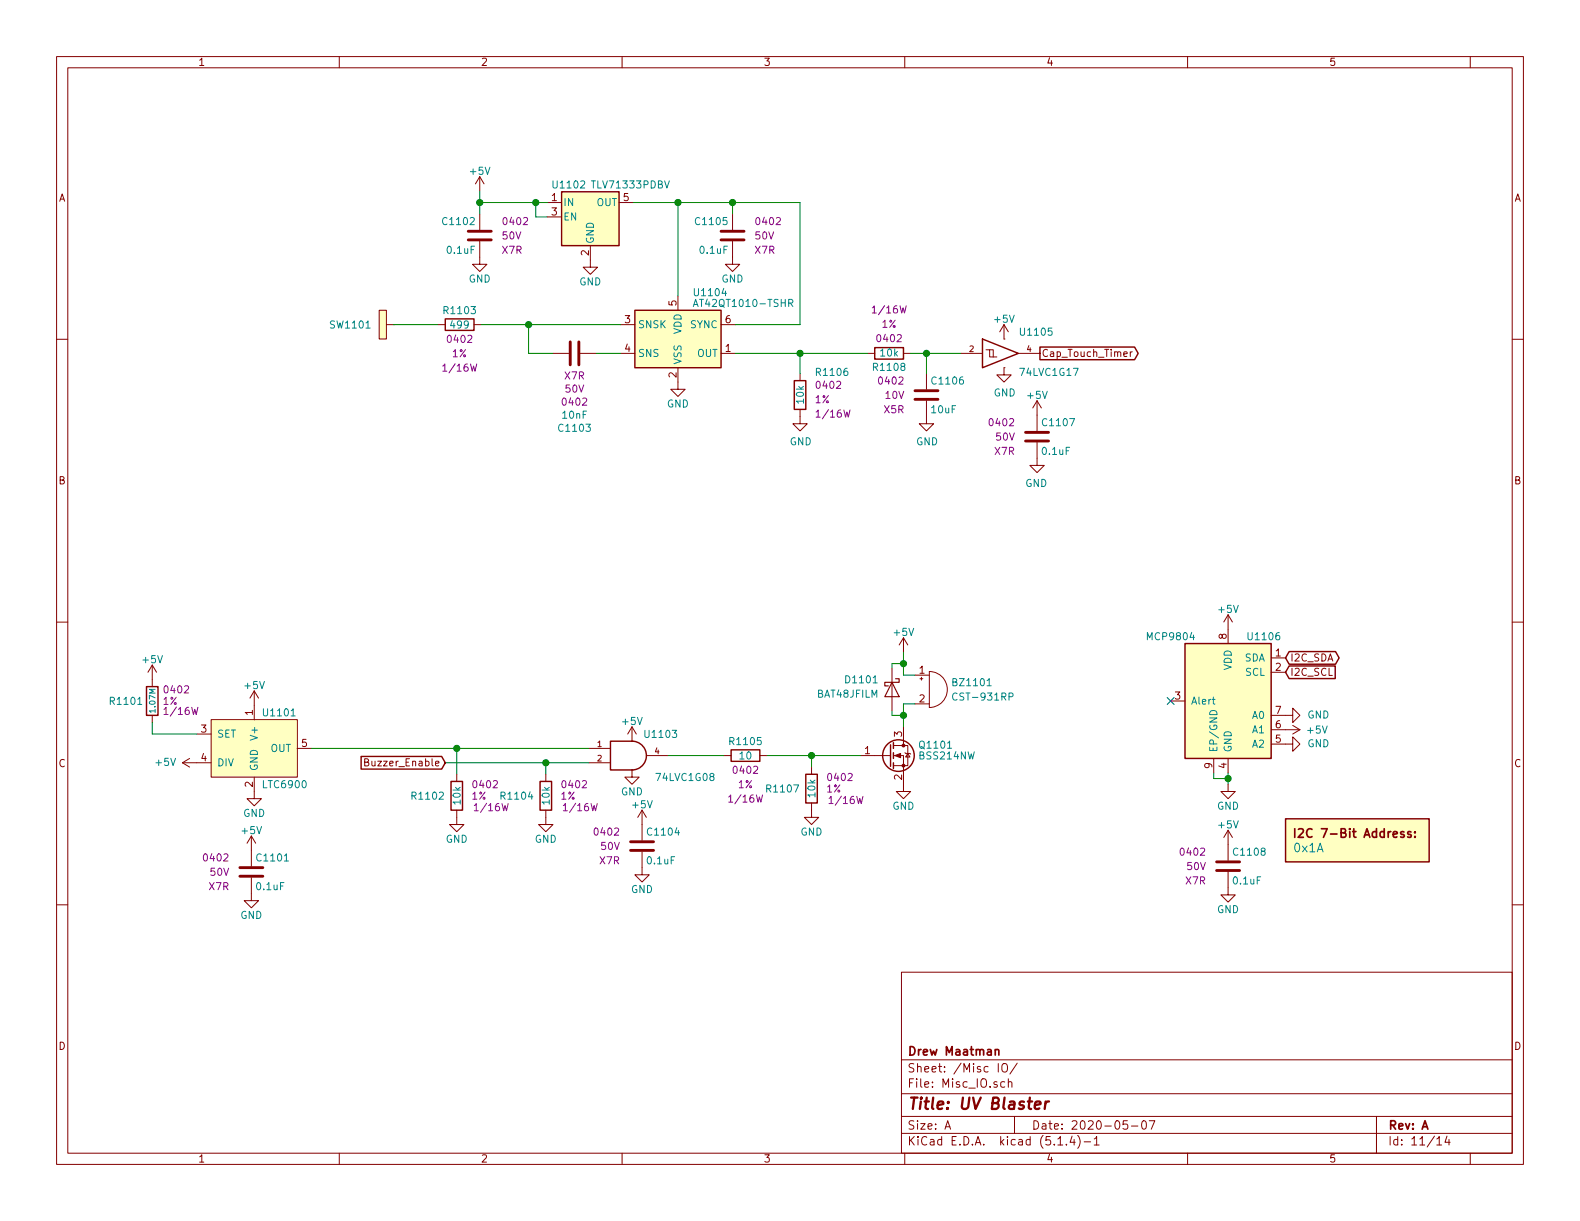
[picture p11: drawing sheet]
EESchema Schematic File Version 4
LIBS:UV_Blaster-cache
EELAYER 30 0
EELAYER END
$Descr A 11000 8500
encoding utf-8
Sheet 11 14
Title "UV Blaster"
Date "2020-05-07"
Rev "A"
Comp "Drew Maatman"
Comment1 ""
Comment2 ""
Comment3 ""
Comment4 ""
$EndDescr
$Comp
L Sensor_Touch:AT42QT1010-TSHR U?
U 1 1
P 4720 2360
AR Path="/5E28CFDF/5DF3B23F" Ref="U?"  Part="1" 
AR Path="/5E36CE18/5DF3B23F" Ref="U?"  Part="1" 
AR Path="/5E3C80C8/5DF3B23F" Ref="U?"  Part="1" 
AR Path="/5E3C97B4/5DF3B23F" Ref="U?"  Part="1" 
AR Path="/5E9E1E13/5DF3B23F" Ref="U1104"  Part="1" 
F 0 "U1104" H 4620 2685 50  0000 R CNN
F 1 "AT42QT1010-TSHR" H 4620 2610 50  0000 R CNN
F 2 "TO_SOT_Packages_SMD:SOT-23-6" H 4770 2110 50  0001 L CNN
F 3 "http://ww1.microchip.com/downloads/en/DeviceDoc/Atmel-9541-AT42-QTouch-BSW-AT42QT1010_Datasheet.pdf" H 4990 2910 50  0001 C CNN
F 4 "AT42QT1010-TSHRCT-ND" H 4720 2360 50  0001 C CNN "Digi-Key PN"
	1    4720 2360
	-1   0    0    -1  
$EndComp
$Comp
L power:GND #PWR?
U 1 1
P 4720 2660
AR Path="/5E28CFDF/5DF3B249" Ref="#PWR?"  Part="1" 
AR Path="/5E36CE18/5DF3B249" Ref="#PWR?"  Part="1" 
AR Path="/5E3C80C8/5DF3B249" Ref="#PWR?"  Part="1" 
AR Path="/5E3C97B4/5DF3B249" Ref="#PWR?"  Part="1" 
AR Path="/5E9E1E13/5DF3B249" Ref="#PWR01116"  Part="1" 
F 0 "#PWR01116" H 4720 2410 50  0001 C CNN
F 1 "GND" H 4720 2510 50  0000 C CNN
F 2 "" H 4720 2660 50  0001 C CNN
F 3 "" H 4720 2660 50  0001 C CNN
	1    4720 2660
	-1   0    0    -1  
$EndComp
$Comp
L Custom_Library:C_Custom C?
U 1 1
P 4000 2460
AR Path="/5C1D5CD8/5E53F844" Ref="C?"  Part="1" 
AR Path="/5C1D5CCA/5E53F844" Ref="C?"  Part="1" 
AR Path="/5C1E3A0B/5E53F844" Ref="C?"  Part="1" 
AR Path="/5C26E09A/5E53F844" Ref="C?"  Part="1" 
AR Path="/5D739492/5E53F844" Ref="C?"  Part="1" 
AR Path="/5E28CFDF/5E53F844" Ref="C?"  Part="1" 
AR Path="/5E36CE18/5E53F844" Ref="C?"  Part="1" 
AR Path="/5E3C80C8/5E53F844" Ref="C?"  Part="1" 
AR Path="/5E3C97B4/5E53F844" Ref="C?"  Part="1" 
AR Path="/5E9E1E13/5E53F844" Ref="C1103"  Part="1" 
F 0 "C1103" V 3476 2460 50  0000 C CNN
F 1 "10nF" V 3567 2460 50  0000 C CNN
F 2 "Capacitors_SMD:C_0402" H 4038 2310 50  0001 C CNN
F 3 "" H 4025 2560 50  0001 C CNN
F 4 "490-13295-1-ND" H -790 240 50  0001 C CNN "Digi-Key PN"
F 5 "0402" V 3658 2460 50  0000 C CNN "display_footprint"
F 6 "50V" V 3749 2460 50  0000 C CNN "Voltage"
F 7 "X7R" V 3840 2460 50  0000 C CNN "Dielectric"
	1    4000 2460
	0    1    -1   0   
$EndComp
Wire Wire Line
	4150 2460 4320 2460
$Comp
L Custom_Library:R_Custom R?
U 1 1
P 3200 2260
AR Path="/5C3165D8/5DF3B266" Ref="R?"  Part="1" 
AR Path="/5C26E09A/5DF3B266" Ref="R?"  Part="1" 
AR Path="/5D739492/5DF3B266" Ref="R?"  Part="1" 
AR Path="/5E28CFDF/5DF3B266" Ref="R?"  Part="1" 
AR Path="/5E36CE18/5DF3B266" Ref="R?"  Part="1" 
AR Path="/5E3C80C8/5DF3B266" Ref="R?"  Part="1" 
AR Path="/5E3C97B4/5DF3B266" Ref="R?"  Part="1" 
AR Path="/5E9E1E13/5DF3B266" Ref="R1103"  Part="1" 
F 0 "R1103" V 3100 2260 50  0000 C CNN
F 1 "499" V 3200 2260 50  0000 C CNN
F 2 "Resistors_SMD:R_0402" H 3200 2260 50  0001 C CNN
F 3 "" H 3200 2260 50  0001 C CNN
F 4 "P499LCT-ND" H 3500 2660 60  0001 C CNN "Digi-Key PN"
F 5 "0402" V 3300 2260 50  0000 C CNN "display_footprint"
F 6 "1%" V 3400 2260 50  0000 C CNN "Tolerance"
F 7 "1/16W" V 3500 2260 50  0000 C CNN "Wattage"
	1    3200 2260
	0    -1   1    0   
$EndComp
Wire Wire Line
	3350 2260 3680 2260
Wire Wire Line
	3850 2460 3680 2460
Wire Wire Line
	3680 2460 3680 2260
Connection ~ 3680 2260
Wire Wire Line
	3680 2260 4320 2260
$Comp
L Custom_Library:Cap_Touch SW?
U 1 1
P 2740 2260
AR Path="/5E28CFDF/5E53F848" Ref="SW?"  Part="1" 
AR Path="/5E36CE18/5E53F848" Ref="SW?"  Part="1" 
AR Path="/5E3C80C8/5E53F848" Ref="SW?"  Part="1" 
AR Path="/5E3C97B4/5E53F848" Ref="SW?"  Part="1" 
AR Path="/5E9E1E13/5E53F848" Ref="SW1101"  Part="1" 
F 0 "SW1101" V 2740 2410 50  0000 L CNN
F 1 "Cap_Touch" H 2740 2410 50  0001 C CNN
F 2 "Custom Footprints Library:Capacitive_Touch_Pad" H 2740 2260 60  0001 C CNN
F 3 "" H 2740 2260 60  0000 C CNN
	1    2740 2260
	0    -1   1    0   
$EndComp
Wire Wire Line
	2740 2260 3050 2260
$Comp
L Custom_Library:R_Custom R?
U 1 1
P 5570 2750
AR Path="/5D6B2673/5E53F84B" Ref="R?"  Part="1" 
AR Path="/5D784813/5E53F84B" Ref="R?"  Part="1" 
AR Path="/5D739492/5E53F84B" Ref="R?"  Part="1" 
AR Path="/5E28CFDF/5E53F84B" Ref="R?"  Part="1" 
AR Path="/5E36CE18/5E53F84B" Ref="R?"  Part="1" 
AR Path="/5E3C80C8/5E53F84B" Ref="R?"  Part="1" 
AR Path="/5E3C97B4/5E53F84B" Ref="R?"  Part="1" 
AR Path="/5E9E1E13/5E53F84B" Ref="R1106"  Part="1" 
F 0 "R1106" H 5670 2910 50  0000 L CNN
F 1 "10k" V 5570 2680 50  0000 L CNN
F 2 "Resistors_SMD:R_0402" H 5570 2750 50  0001 C CNN
F 3 "" H 5570 2750 50  0001 C CNN
F 4 "0402" H 5670 2820 50  0000 L CNN "display_footprint"
F 5 "1%" H 5670 2720 50  0000 L CNN "Tolerance"
F 6 "1/16W" H 5670 2620 50  0000 L CNN "Wattage"
F 7 "541-3959-1-ND" H 5870 3150 60  0001 C CNN "Digi-Key PN"
	1    5570 2750
	1    0    0    -1  
$EndComp
$Comp
L power:GND #PWR?
U 1 1
P 5570 2900
AR Path="/5D6B2673/5DF3B28E" Ref="#PWR?"  Part="1" 
AR Path="/5D784813/5DF3B28E" Ref="#PWR?"  Part="1" 
AR Path="/5D739492/5DF3B28E" Ref="#PWR?"  Part="1" 
AR Path="/5E28CFDF/5DF3B28E" Ref="#PWR?"  Part="1" 
AR Path="/5E36CE18/5DF3B28E" Ref="#PWR?"  Part="1" 
AR Path="/5E3C80C8/5DF3B28E" Ref="#PWR?"  Part="1" 
AR Path="/5E3C97B4/5DF3B28E" Ref="#PWR?"  Part="1" 
AR Path="/5E9E1E13/5DF3B28E" Ref="#PWR01118"  Part="1" 
F 0 "#PWR01118" H 5570 2650 50  0001 C CNN
F 1 "GND" H 5575 2727 50  0000 C CNN
F 2 "" H 5570 2900 50  0001 C CNN
F 3 "" H 5570 2900 50  0001 C CNN
	1    5570 2900
	1    0    0    -1  
$EndComp
Wire Wire Line
	5570 2600 5570 2460
Wire Wire Line
	5570 2460 5120 2460
$Comp
L Custom_Library:R_Custom R?
U 1 1
P 6190 2460
AR Path="/5C3165D8/5DF3B29D" Ref="R?"  Part="1" 
AR Path="/5C26E09A/5DF3B29D" Ref="R?"  Part="1" 
AR Path="/5D739492/5DF3B29D" Ref="R?"  Part="1" 
AR Path="/5E28CFDF/5DF3B29D" Ref="R?"  Part="1" 
AR Path="/5E36CE18/5DF3B29D" Ref="R?"  Part="1" 
AR Path="/5E3C80C8/5DF3B29D" Ref="R?"  Part="1" 
AR Path="/5E3C97B4/5DF3B29D" Ref="R?"  Part="1" 
AR Path="/5E9E1E13/5DF3B29D" Ref="R1108"  Part="1" 
F 0 "R1108" V 6090 2460 50  0000 C CNN
F 1 "10k" V 6190 2460 50  0000 C CNN
F 2 "Resistors_SMD:R_0402" H 6190 2460 50  0001 C CNN
F 3 "" H 6190 2460 50  0001 C CNN
F 4 "0402" V 6290 2460 50  0000 C CNN "display_footprint"
F 5 "1%" V 6390 2460 50  0000 C CNN "Tolerance"
F 6 "1/16W" V 6490 2460 50  0000 C CNN "Wattage"
F 7 "541-3959-1-ND" H 6190 2460 50  0001 C CNN "Digi-Key PN"
	1    6190 2460
	0    1    -1   0   
$EndComp
Wire Wire Line
	6040 2460 5570 2460
Connection ~ 5570 2460
$Comp
L Custom_Library:C_Custom C?
U 1 1
P 6450 2750
AR Path="/5C1D5CD8/5DF3B2AD" Ref="C?"  Part="1" 
AR Path="/5C1D5CCA/5DF3B2AD" Ref="C?"  Part="1" 
AR Path="/5C26E09A/5DF3B2AD" Ref="C?"  Part="1" 
AR Path="/5D739492/5DF3B2AD" Ref="C?"  Part="1" 
AR Path="/5E28CFDF/5DF3B2AD" Ref="C?"  Part="1" 
AR Path="/5E36CE18/5DF3B2AD" Ref="C?"  Part="1" 
AR Path="/5E3C80C8/5DF3B2AD" Ref="C?"  Part="1" 
AR Path="/5E3C97B4/5DF3B2AD" Ref="C?"  Part="1" 
AR Path="/5E9E1E13/5DF3B2AD" Ref="C1106"  Part="1" 
F 0 "C1106" H 6475 2850 50  0000 L CNN
F 1 "10uF" H 6475 2650 50  0000 L CNN
F 2 "Capacitors_SMD:C_0402" H 6488 2600 50  0001 C CNN
F 3 "" H 6475 2850 50  0001 C CNN
F 4 "1276-6830-1-ND" H 6875 3250 60  0001 C CNN "Digi-Key PN"
F 5 "0402" H 6300 2850 50  0000 R CNN "display_footprint"
F 6 "10V" H 6300 2750 50  0000 R CNN "Voltage"
F 7 "X5R" H 6300 2650 50  0000 R CNN "Dielectric"
	1    6450 2750
	1    0    0    -1  
$EndComp
$Comp
L power:GND #PWR?
U 1 1
P 6450 2900
AR Path="/5D6B2673/5E53F853" Ref="#PWR?"  Part="1" 
AR Path="/5D784813/5E53F853" Ref="#PWR?"  Part="1" 
AR Path="/5D739492/5E53F853" Ref="#PWR?"  Part="1" 
AR Path="/5E28CFDF/5E53F853" Ref="#PWR?"  Part="1" 
AR Path="/5E36CE18/5E53F853" Ref="#PWR?"  Part="1" 
AR Path="/5E3C80C8/5E53F853" Ref="#PWR?"  Part="1" 
AR Path="/5E3C97B4/5E53F853" Ref="#PWR?"  Part="1" 
AR Path="/5E9E1E13/5E53F853" Ref="#PWR01122"  Part="1" 
F 0 "#PWR01122" H 6450 2650 50  0001 C CNN
F 1 "GND" H 6455 2727 50  0000 C CNN
F 2 "" H 6450 2900 50  0001 C CNN
F 3 "" H 6450 2900 50  0001 C CNN
	1    6450 2900
	1    0    0    -1  
$EndComp
Wire Wire Line
	6450 2600 6450 2460
Wire Wire Line
	6450 2460 6340 2460
Wire Wire Line
	6690 2460 6450 2460
Connection ~ 6450 2460
$Comp
L power:GND #PWR?
U 1 1
P 6990 2560
AR Path="/5D6B2673/5E53F854" Ref="#PWR?"  Part="1" 
AR Path="/5D784813/5E53F854" Ref="#PWR?"  Part="1" 
AR Path="/5D739492/5E53F854" Ref="#PWR?"  Part="1" 
AR Path="/5E28CFDF/5E53F854" Ref="#PWR?"  Part="1" 
AR Path="/5E36CE18/5E53F854" Ref="#PWR?"  Part="1" 
AR Path="/5E3C80C8/5E53F854" Ref="#PWR?"  Part="1" 
AR Path="/5E3C97B4/5E53F854" Ref="#PWR?"  Part="1" 
AR Path="/5E9E1E13/5E53F854" Ref="#PWR01124"  Part="1" 
F 0 "#PWR01124" H 6990 2310 50  0001 C CNN
F 1 "GND" H 6995 2387 50  0000 C CNN
F 2 "" H 6990 2560 50  0001 C CNN
F 3 "" H 6990 2560 50  0001 C CNN
	1    6990 2560
	1    0    0    -1  
$EndComp
$Comp
L Custom_Library:C_Custom C?
U 1 1
P 5100 1640
AR Path="/5C1D5CD8/5E53F85C" Ref="C?"  Part="1" 
AR Path="/5C1D5CCA/5E53F85C" Ref="C?"  Part="1" 
AR Path="/5C26E09A/5E53F85C" Ref="C?"  Part="1" 
AR Path="/5D739492/5E53F85C" Ref="C?"  Part="1" 
AR Path="/5E28CFDF/5E53F85C" Ref="C?"  Part="1" 
AR Path="/5E36CE18/5E53F85C" Ref="C?"  Part="1" 
AR Path="/5E3C80C8/5E53F85C" Ref="C?"  Part="1" 
AR Path="/5E3C97B4/5E53F85C" Ref="C?"  Part="1" 
AR Path="/5E9E1E13/5E53F85C" Ref="C1105"  Part="1" 
F 0 "C1105" H 5125 1740 50  0000 L CNN
F 1 "0.1uF" H 5125 1540 50  0000 L CNN
F 2 "Capacitors_SMD:C_0402" H 5138 1490 50  0001 C CNN
F 3 "" H 5125 1740 50  0001 C CNN
F 4 "490-10701-1-ND" H 5525 2140 60  0001 C CNN "Digi-Key PN"
F 5 "0402" H 4950 1740 50  0000 R CNN "display_footprint"
F 6 "50V" H 4950 1640 50  0000 R CNN "Voltage"
F 7 "X7R" H 4950 1540 50  0000 R CNN "Dielectric"
	1    5100 1640
	-1   0    0    -1  
$EndComp
$Comp
L power:GND #PWR?
U 1 1
P 5100 1790
AR Path="/5E28CFDF/5E53F85F" Ref="#PWR?"  Part="1" 
AR Path="/5E36CE18/5E53F85F" Ref="#PWR?"  Part="1" 
AR Path="/5E3C80C8/5E53F85F" Ref="#PWR?"  Part="1" 
AR Path="/5E3C97B4/5E53F85F" Ref="#PWR?"  Part="1" 
AR Path="/5E9E1E13/5E53F85F" Ref="#PWR01117"  Part="1" 
F 0 "#PWR01117" H 5100 1540 50  0001 C CNN
F 1 "GND" H 5100 1640 50  0000 C CNN
F 2 "" H 5100 1790 50  0001 C CNN
F 3 "" H 5100 1790 50  0001 C CNN
	1    5100 1790
	1    0    0    -1  
$EndComp
$Comp
L power:GND #PWR?
U 1 1
P 7220 3190
AR Path="/5D6B2673/5E53F859" Ref="#PWR?"  Part="1" 
AR Path="/5D784813/5E53F859" Ref="#PWR?"  Part="1" 
AR Path="/5D739492/5E53F859" Ref="#PWR?"  Part="1" 
AR Path="/5E28CFDF/5E53F859" Ref="#PWR?"  Part="1" 
AR Path="/5E36CE18/5E53F859" Ref="#PWR?"  Part="1" 
AR Path="/5E3C80C8/5E53F859" Ref="#PWR?"  Part="1" 
AR Path="/5E3C97B4/5E53F859" Ref="#PWR?"  Part="1" 
AR Path="/5E9E1E13/5E53F859" Ref="#PWR01126"  Part="1" 
F 0 "#PWR01126" H 7220 2940 50  0001 C CNN
F 1 "GND" H 7225 3017 50  0000 C CNN
F 2 "" H 7220 3190 50  0001 C CNN
F 3 "" H 7220 3190 50  0001 C CNN
	1    7220 3190
	-1   0    0    -1  
$EndComp
$Comp
L Custom_Library:C_Custom C?
U 1 1
P 7220 3040
AR Path="/5C1D5CD8/5E53F857" Ref="C?"  Part="1" 
AR Path="/5C1D5CCA/5E53F857" Ref="C?"  Part="1" 
AR Path="/5C26E09A/5E53F857" Ref="C?"  Part="1" 
AR Path="/5D739492/5E53F857" Ref="C?"  Part="1" 
AR Path="/5E28CFDF/5E53F857" Ref="C?"  Part="1" 
AR Path="/5E36CE18/5E53F857" Ref="C?"  Part="1" 
AR Path="/5E3C80C8/5E53F857" Ref="C?"  Part="1" 
AR Path="/5E3C97B4/5E53F857" Ref="C?"  Part="1" 
AR Path="/5E9E1E13/5E53F857" Ref="C1107"  Part="1" 
F 0 "C1107" H 7245 3140 50  0000 L CNN
F 1 "0.1uF" H 7245 2940 50  0000 L CNN
F 2 "Capacitors_SMD:C_0402" H 7258 2890 50  0001 C CNN
F 3 "" H 7245 3140 50  0001 C CNN
F 4 "490-10701-1-ND" H 7645 3540 60  0001 C CNN "Digi-Key PN"
F 5 "0402" H 7070 3140 50  0000 R CNN "display_footprint"
F 6 "50V" H 7070 3040 50  0000 R CNN "Voltage"
F 7 "X7R" H 7070 2940 50  0000 R CNN "Dielectric"
	1    7220 3040
	1    0    0    -1  
$EndComp
Wire Wire Line
	4410 1410 4720 1410
Wire Wire Line
	5100 1410 5100 1490
Wire Wire Line
	5100 1410 5570 1410
Wire Wire Line
	5570 1410 5570 2260
Wire Wire Line
	5570 2260 5120 2260
Connection ~ 5100 1410
Wire Wire Line
	4720 2060 4720 1410
Connection ~ 4720 1410
Wire Wire Line
	4720 1410 5100 1410
$Comp
L power:GND #PWR?
U 1 1
P 4110 1810
AR Path="/5E28CFDF/5E53F862" Ref="#PWR?"  Part="1" 
AR Path="/5E36CE18/5E53F862" Ref="#PWR?"  Part="1" 
AR Path="/5E3C80C8/5E53F862" Ref="#PWR?"  Part="1" 
AR Path="/5E3C97B4/5E53F862" Ref="#PWR?"  Part="1" 
AR Path="/5E9E1E13/5E53F862" Ref="#PWR01111"  Part="1" 
F 0 "#PWR01111" H 4110 1560 50  0001 C CNN
F 1 "GND" H 4110 1660 50  0000 C CNN
F 2 "" H 4110 1810 50  0001 C CNN
F 3 "" H 4110 1810 50  0001 C CNN
	1    4110 1810
	1    0    0    -1  
$EndComp
$Comp
L Custom_Library:C_Custom C?
U 1 1
P 3340 1640
AR Path="/5C1D5CD8/5E53F864" Ref="C?"  Part="1" 
AR Path="/5C1D5CCA/5E53F864" Ref="C?"  Part="1" 
AR Path="/5C26E09A/5E53F864" Ref="C?"  Part="1" 
AR Path="/5D739492/5E53F864" Ref="C?"  Part="1" 
AR Path="/5E28CFDF/5E53F864" Ref="C?"  Part="1" 
AR Path="/5E36CE18/5E53F864" Ref="C?"  Part="1" 
AR Path="/5E3C80C8/5E53F864" Ref="C?"  Part="1" 
AR Path="/5E3C97B4/5E53F864" Ref="C?"  Part="1" 
AR Path="/5E9E1E13/5E53F864" Ref="C1102"  Part="1" 
F 0 "C1102" H 3365 1740 50  0000 L CNN
F 1 "0.1uF" H 3365 1540 50  0000 L CNN
F 2 "Capacitors_SMD:C_0402" H 3378 1490 50  0001 C CNN
F 3 "" H 3365 1740 50  0001 C CNN
F 4 "490-10701-1-ND" H 3765 2140 60  0001 C CNN "Digi-Key PN"
F 5 "0402" H 3190 1740 50  0000 R CNN "display_footprint"
F 6 "50V" H 3190 1640 50  0000 R CNN "Voltage"
F 7 "X7R" H 3190 1540 50  0000 R CNN "Dielectric"
	1    3340 1640
	-1   0    0    -1  
$EndComp
$Comp
L power:GND #PWR?
U 1 1
P 3340 1790
AR Path="/5E28CFDF/5E53F867" Ref="#PWR?"  Part="1" 
AR Path="/5E36CE18/5E53F867" Ref="#PWR?"  Part="1" 
AR Path="/5E3C80C8/5E53F867" Ref="#PWR?"  Part="1" 
AR Path="/5E3C97B4/5E53F867" Ref="#PWR?"  Part="1" 
AR Path="/5E9E1E13/5E53F867" Ref="#PWR01109"  Part="1" 
F 0 "#PWR01109" H 3340 1540 50  0001 C CNN
F 1 "GND" H 3340 1640 50  0000 C CNN
F 2 "" H 3340 1790 50  0001 C CNN
F 3 "" H 3340 1790 50  0001 C CNN
	1    3340 1790
	1    0    0    -1  
$EndComp
Wire Wire Line
	3810 1410 3730 1410
Wire Wire Line
	3340 1410 3340 1490
$Comp
L power:+5V #PWR?
U 1 1
P 3340 1330
AR Path="/5E28CFDF/5E36AD8C" Ref="#PWR?"  Part="1" 
AR Path="/5E36CE18/5E36AD8C" Ref="#PWR?"  Part="1" 
AR Path="/5E3C80C8/5E36AD8C" Ref="#PWR?"  Part="1" 
AR Path="/5E3C97B4/5E36AD8C" Ref="#PWR?"  Part="1" 
AR Path="/5E9E1E13/5E36AD8C" Ref="#PWR01108"  Part="1" 
F 0 "#PWR01108" H 3340 1180 50  0001 C CNN
F 1 "+5V" H 3340 1470 50  0000 C CNN
F 2 "" H 3340 1330 50  0001 C CNN
F 3 "" H 3340 1330 50  0001 C CNN
	1    3340 1330
	1    0    0    -1  
$EndComp
Wire Wire Line
	3340 1330 3340 1410
Connection ~ 3340 1410
Wire Wire Line
	3810 1510 3730 1510
Wire Wire Line
	3730 1510 3730 1410
Connection ~ 3730 1410
Wire Wire Line
	3730 1410 3340 1410
$Comp
L power:+5V #PWR01123
U 1 1
P 6990 2360
F 0 "#PWR01123" H 6990 2210 50  0001 C CNN
F 1 "+5V" H 6990 2500 50  0000 C CNN
F 2 "" H 6990 2360 50  0001 C CNN
F 3 "" H 6990 2360 50  0001 C CNN
	1    6990 2360
	1    0    0    -1  
$EndComp
$Comp
L power:+5V #PWR01125
U 1 1
P 7220 2890
F 0 "#PWR01125" H 7220 2740 50  0001 C CNN
F 1 "+5V" H 7220 3030 50  0000 C CNN
F 2 "" H 7220 2890 50  0001 C CNN
F 3 "" H 7220 2890 50  0001 C CNN
	1    7220 2890
	1    0    0    -1  
$EndComp
Text GLabel 7240 2460 2    50   Output ~ 0
Cap_Touch_Timer
$Comp
L Regulator_Linear:TLV71333PDBV U1102
U 1 1
P 4110 1510
F 0 "U1102" H 3960 1735 50  0000 C CNN
F 1 "TLV71333PDBV" H 4110 1735 50  0000 L CNN
F 2 "Package_TO_SOT_SMD:SOT-23-5" H 4110 1835 50  0001 C CIN
F 3 "http://www.ti.com/lit/ds/symlink/tlv713p.pdf" H 4110 1560 50  0001 C CNN
F 4 "296-35591-1-ND" H 4110 1510 50  0001 C CNN "Digi-Key PN"
	1    4110 1510
	1    0    0    -1  
$EndComp
$Comp
L power:GND #PWR?
U 1 1
P 8550 5460
AR Path="/5B3E071A/5EB839D2" Ref="#PWR?"  Part="1" 
AR Path="/5E0652BA/5EB839D2" Ref="#PWR?"  Part="1" 
AR Path="/5E0A0E29/5EB839D2" Ref="#PWR?"  Part="1" 
AR Path="/5E0DC084/5EB839D2" Ref="#PWR?"  Part="1" 
AR Path="/5E0F9112/5EB839D2" Ref="#PWR?"  Part="1" 
AR Path="/5E9E1D5D/5EB839D2" Ref="#PWR?"  Part="1" 
AR Path="/5EA79DD6/5EB839D2" Ref="#PWR?"  Part="1" 
AR Path="/5E9E1E13/5EB839D2" Ref="#PWR01128"  Part="1" 
F 0 "#PWR01128" H 8550 5210 50  0001 C CNN
F 1 "GND" H 8550 5310 50  0000 C CNN
F 2 "" H 8550 5460 50  0001 C CNN
F 3 "" H 8550 5460 50  0001 C CNN
	1    8550 5460
	-1   0    0    -1  
$EndComp
Wire Wire Line
	8550 5460 8550 5420
Wire Wire Line
	8550 5420 8550 5380
Wire Wire Line
	8550 5420 8450 5420
Wire Wire Line
	8450 5420 8450 5380
Connection ~ 8550 5420
$Comp
L Sensor_Temperature:MCP9804_DFN U?
U 1 1
P 8550 4880
AR Path="/5B3E071A/5EB839DF" Ref="U?"  Part="1" 
AR Path="/5E0652BA/5EB839DF" Ref="U?"  Part="1" 
AR Path="/5E0A0E29/5EB839DF" Ref="U?"  Part="1" 
AR Path="/5E0DC084/5EB839DF" Ref="U?"  Part="1" 
AR Path="/5E0F9112/5EB839DF" Ref="U?"  Part="1" 
AR Path="/5E9E1D5D/5EB839DF" Ref="U?"  Part="1" 
AR Path="/5EA79DD6/5EB839DF" Ref="U?"  Part="1" 
AR Path="/5E9E1E13/5EB839DF" Ref="U1106"  Part="1" 
F 0 "U1106" H 8300 5330 50  0000 C CNN
F 1 "MCP9804" H 8950 5330 50  0000 C CNN
F 2 "Package_DFN_QFN:DFN-8-1EP_3x2mm_P0.5mm_EP1.3x1.5mm" H 7450 4380 50  0001 C CNN
F 3 "http://ww1.microchip.com/downloads/en/DeviceDoc/22203b.pdf" H 8300 5330 50  0001 C CNN
F 4 "MCP9804T-E/MCCT-ND" H 8550 4880 50  0001 C CNN "Digi-Key PN"
F 5 "Telemetry" H 8550 4880 50  0001 C CNN "Configuration"
	1    8550 4880
	-1   0    0    -1  
$EndComp
Text GLabel 8950 4680 2    50   Input ~ 0
I2C_SCL
Text GLabel 8950 4580 2    50   BiDi ~ 0
I2C_SDA
NoConn ~ 8150 4880
$Comp
L Custom_Library:C_Custom C?
U 1 1
P 8550 6030
AR Path="/5B3E071A/5EB839ED" Ref="C?"  Part="1" 
AR Path="/5E0652BA/5EB839ED" Ref="C?"  Part="1" 
AR Path="/5E0A0E29/5EB839ED" Ref="C?"  Part="1" 
AR Path="/5E0DC084/5EB839ED" Ref="C?"  Part="1" 
AR Path="/5E0F9112/5EB839ED" Ref="C?"  Part="1" 
AR Path="/5E9E1D5D/5EB839ED" Ref="C?"  Part="1" 
AR Path="/5EA79DD6/5EB839ED" Ref="C?"  Part="1" 
AR Path="/5E9E1E13/5EB839ED" Ref="C1108"  Part="1" 
F 0 "C1108" H 8575 6130 50  0000 L CNN
F 1 "0.1uF" H 8575 5930 50  0000 L CNN
F 2 "Capacitors_SMD:C_0402" H 8588 5880 50  0001 C CNN
F 3 "" H 8575 6130 50  0001 C CNN
F 4 "0402" H 8400 6130 50  0000 R CNN "display_footprint"
F 5 "50V" H 8400 6030 50  0000 R CNN "Voltage"
F 6 "X7R" H 8400 5930 50  0000 R CNN "Dielectric"
F 7 "490-10701-1-ND" H 4640 -850 50  0001 C CNN "Digi-Key PN"
F 8 "Telemetry" H 8550 6030 50  0001 C CNN "Configuration"
	1    8550 6030
	1    0    0    -1  
$EndComp
$Comp
L power:GND #PWR?
U 1 1
P 8550 6180
AR Path="/5E0652BA/5EB839F3" Ref="#PWR?"  Part="1" 
AR Path="/5E0A0E29/5EB839F3" Ref="#PWR?"  Part="1" 
AR Path="/5E0DC084/5EB839F3" Ref="#PWR?"  Part="1" 
AR Path="/5E0F9112/5EB839F3" Ref="#PWR?"  Part="1" 
AR Path="/5E9E1D5D/5EB839F3" Ref="#PWR?"  Part="1" 
AR Path="/5EA79DD6/5EB839F3" Ref="#PWR?"  Part="1" 
AR Path="/5E9E1E13/5EB839F3" Ref="#PWR01130"  Part="1" 
F 0 "#PWR01130" H 8550 5930 50  0001 C CNN
F 1 "GND" H 8550 6030 50  0000 C CNN
F 2 "" H 8550 6180 50  0001 C CNN
F 3 "" H 8550 6180 50  0001 C CNN
	1    8550 6180
	1    0    0    -1  
$EndComp
$Comp
L power:+5V #PWR?
U 1 1
P 8550 4380
AR Path="/5EA79DD6/5EB839FF" Ref="#PWR?"  Part="1" 
AR Path="/5E9E1E13/5EB839FF" Ref="#PWR01127"  Part="1" 
F 0 "#PWR01127" H 8550 4230 50  0001 C CNN
F 1 "+5V" H 8550 4520 50  0000 C CNN
F 2 "" H 8550 4380 50  0001 C CNN
F 3 "" H 8550 4380 50  0001 C CNN
	1    8550 4380
	1    0    0    -1  
$EndComp
$Comp
L power:+5V #PWR?
U 1 1
P 8550 5880
AR Path="/5EA79DD6/5EB83A05" Ref="#PWR?"  Part="1" 
AR Path="/5E9E1E13/5EB83A05" Ref="#PWR01129"  Part="1" 
F 0 "#PWR01129" H 8550 5730 50  0001 C CNN
F 1 "+5V" H 8550 6020 50  0000 C CNN
F 2 "" H 8550 5880 50  0001 C CNN
F 3 "" H 8550 5880 50  0001 C CNN
	1    8550 5880
	1    0    0    -1  
$EndComp
$Comp
L Custom_Library:LTC6900 U1101
U 1 1
P 1770 5210
F 0 "U1101" H 1820 5460 50  0000 L CNN
F 1 "LTC6900" H 1820 4960 50  0000 L CNN
F 2 "Package_TO_SOT_SMD:SOT-23-5" H 1770 5810 50  0001 C CNN
F 3 "https://www.analog.com/media/en/technical-documentation/data-sheets/6900fa.pdf" H 1770 5810 50  0001 C CNN
F 4 "LTC6900CS5#TRMPBFCT-ND" H 1770 5210 50  0001 C CNN "Digi-Key PN"
	1    1770 5210
	1    0    0    -1  
$EndComp
$Comp
L power:GND #PWR01106
U 1 1
P 1770 5510
F 0 "#PWR01106" H 1770 5260 50  0001 C CNN
F 1 "GND" H 1770 5360 50  0000 C CNN
F 2 "" H 1770 5510 50  0001 C CNN
F 3 "" H 1770 5510 50  0001 C CNN
	1    1770 5510
	1    0    0    -1  
$EndComp
$Comp
L power:+5V #PWR01105
U 1 1
P 1770 4910
F 0 "#PWR01105" H 1770 4760 50  0001 C CNN
F 1 "+5V" H 1770 5050 50  0000 C CNN
F 2 "" H 1770 4910 50  0001 C CNN
F 3 "" H 1770 4910 50  0001 C CNN
	1    1770 4910
	1    0    0    -1  
$EndComp
$Comp
L Custom_Library:R_Custom R?
U 1 1
P 1060 4880
AR Path="/5E9E1D8A/5EB8A0E9" Ref="R?"  Part="1" 
AR Path="/5E9E1E13/5EB8A0E9" Ref="R1101"  Part="1" 
F 0 "R1101" H 1000 4880 50  0000 R CNN
F 1 "1.07M" V 1060 4880 40  0000 C CNN
F 2 "Resistors_SMD:R_0402" H 1060 4880 50  0001 C CNN
F 3 "" H 1060 4880 50  0001 C CNN
F 4 "0402" H 1130 4960 50  0000 L CNN "display_footprint"
F 5 "1%" H 1130 4880 50  0000 L CNN "Tolerance"
F 6 "1/16W" H 1130 4810 50  0000 L CNN "Wattage"
F 7 "RMCF0402FT1M07CT-ND" H 1060 4880 50  0001 C CNN "Digi-Key PN"
	1    1060 4880
	1    0    0    -1  
$EndComp
Wire Wire Line
	1370 5110 1060 5110
Wire Wire Line
	1060 5110 1060 5030
$Comp
L power:+5V #PWR01101
U 1 1
P 1060 4730
F 0 "#PWR01101" H 1060 4580 50  0001 C CNN
F 1 "+5V" H 1060 4870 50  0000 C CNN
F 2 "" H 1060 4730 50  0001 C CNN
F 3 "" H 1060 4730 50  0001 C CNN
	1    1060 4730
	1    0    0    -1  
$EndComp
$Comp
L power:+5V #PWR01102
U 1 1
P 1370 5310
F 0 "#PWR01102" H 1370 5160 50  0001 C CNN
F 1 "+5V" V 1370 5450 50  0000 L CNN
F 2 "" H 1370 5310 50  0001 C CNN
F 3 "" H 1370 5310 50  0001 C CNN
	1    1370 5310
	0    -1   -1   0   
$EndComp
$Comp
L Custom_Library:74LVC1G17_Power U1105
U 1 1
P 6990 2460
F 0 "U1105" H 7090 2610 50  0000 L CNN
F 1 "74LVC1G17" H 7090 2330 50  0000 L CNN
F 2 "TO_SOT_Packages_SMD:SOT-353_SC-70-5" H 6990 2460 50  0001 C CNN
F 3 "http://www.ti.com/lit/sg/scyt129e/scyt129e.pdf" H 7090 2610 50  0001 C CNN
F 4 "296-11934-1-ND" H 6990 2460 50  0001 C CNN "Digi-Key PN"
	1    6990 2460
	1    0    0    -1  
$EndComp
$Comp
L Custom_Library:74LVC1G08_Power U1103
U 1 1
P 4400 5260
F 0 "U1103" H 4600 5410 50  0000 C CNN
F 1 "74LVC1G08" H 4770 5110 50  0000 C CNN
F 2 "Package_TO_SOT_SMD:SOT-353_SC-70-5" H 4400 5260 50  0001 C CNN
F 3 "http://www.ti.com/lit/sg/scyt129e/scyt129e.pdf" H 4400 5260 50  0001 C CNN
F 4 "296-11602-1-ND" H 4400 5260 50  0001 C CNN "Digi-Key PN"
	1    4400 5260
	1    0    0    -1  
$EndComp
$Comp
L power:GND #PWR01113
U 1 1
P 4400 5360
F 0 "#PWR01113" H 4400 5110 50  0001 C CNN
F 1 "GND" H 4400 5210 50  0000 C CNN
F 2 "" H 4400 5360 50  0001 C CNN
F 3 "" H 4400 5360 50  0001 C CNN
	1    4400 5360
	1    0    0    -1  
$EndComp
$Comp
L power:+5V #PWR01112
U 1 1
P 4400 5160
F 0 "#PWR01112" H 4400 5010 50  0001 C CNN
F 1 "+5V" H 4400 5300 50  0000 C CNN
F 2 "" H 4400 5160 50  0001 C CNN
F 3 "" H 4400 5160 50  0001 C CNN
	1    4400 5160
	1    0    0    -1  
$EndComp
$Comp
L Custom_Library:C_Custom C?
U 1 1
P 4470 5890
AR Path="/5B3E071A/5EB94389" Ref="C?"  Part="1" 
AR Path="/5E0652BA/5EB94389" Ref="C?"  Part="1" 
AR Path="/5E0A0E29/5EB94389" Ref="C?"  Part="1" 
AR Path="/5E0DC084/5EB94389" Ref="C?"  Part="1" 
AR Path="/5E0F9112/5EB94389" Ref="C?"  Part="1" 
AR Path="/5E9E1D5D/5EB94389" Ref="C?"  Part="1" 
AR Path="/5EA79DD6/5EB94389" Ref="C?"  Part="1" 
AR Path="/5E9E1E13/5EB94389" Ref="C1104"  Part="1" 
F 0 "C1104" H 4495 5990 50  0000 L CNN
F 1 "0.1uF" H 4495 5790 50  0000 L CNN
F 2 "Capacitors_SMD:C_0402" H 4508 5740 50  0001 C CNN
F 3 "" H 4495 5990 50  0001 C CNN
F 4 "0402" H 4320 5990 50  0000 R CNN "display_footprint"
F 5 "50V" H 4320 5890 50  0000 R CNN "Voltage"
F 6 "X7R" H 4320 5790 50  0000 R CNN "Dielectric"
F 7 "490-10701-1-ND" H 560 -990 50  0001 C CNN "Digi-Key PN"
F 8 "Telemetry" H 4470 5890 50  0001 C CNN "Configuration"
	1    4470 5890
	1    0    0    -1  
$EndComp
$Comp
L power:GND #PWR?
U 1 1
P 4470 6040
AR Path="/5E0652BA/5EB9438F" Ref="#PWR?"  Part="1" 
AR Path="/5E0A0E29/5EB9438F" Ref="#PWR?"  Part="1" 
AR Path="/5E0DC084/5EB9438F" Ref="#PWR?"  Part="1" 
AR Path="/5E0F9112/5EB9438F" Ref="#PWR?"  Part="1" 
AR Path="/5E9E1D5D/5EB9438F" Ref="#PWR?"  Part="1" 
AR Path="/5EA79DD6/5EB9438F" Ref="#PWR?"  Part="1" 
AR Path="/5E9E1E13/5EB9438F" Ref="#PWR01115"  Part="1" 
F 0 "#PWR01115" H 4470 5790 50  0001 C CNN
F 1 "GND" H 4470 5890 50  0000 C CNN
F 2 "" H 4470 6040 50  0001 C CNN
F 3 "" H 4470 6040 50  0001 C CNN
	1    4470 6040
	1    0    0    -1  
$EndComp
$Comp
L power:+5V #PWR?
U 1 1
P 4470 5740
AR Path="/5EA79DD6/5EB94395" Ref="#PWR?"  Part="1" 
AR Path="/5E9E1E13/5EB94395" Ref="#PWR01114"  Part="1" 
F 0 "#PWR01114" H 4470 5590 50  0001 C CNN
F 1 "+5V" H 4470 5880 50  0000 C CNN
F 2 "" H 4470 5740 50  0001 C CNN
F 3 "" H 4470 5740 50  0001 C CNN
	1    4470 5740
	1    0    0    -1  
$EndComp
$Comp
L Custom_Library:C_Custom C?
U 1 1
P 1750 6070
AR Path="/5B3E071A/5EB96C59" Ref="C?"  Part="1" 
AR Path="/5E0652BA/5EB96C59" Ref="C?"  Part="1" 
AR Path="/5E0A0E29/5EB96C59" Ref="C?"  Part="1" 
AR Path="/5E0DC084/5EB96C59" Ref="C?"  Part="1" 
AR Path="/5E0F9112/5EB96C59" Ref="C?"  Part="1" 
AR Path="/5E9E1D5D/5EB96C59" Ref="C?"  Part="1" 
AR Path="/5EA79DD6/5EB96C59" Ref="C?"  Part="1" 
AR Path="/5E9E1E13/5EB96C59" Ref="C1101"  Part="1" 
F 0 "C1101" H 1775 6170 50  0000 L CNN
F 1 "0.1uF" H 1775 5970 50  0000 L CNN
F 2 "Capacitors_SMD:C_0402" H 1788 5920 50  0001 C CNN
F 3 "" H 1775 6170 50  0001 C CNN
F 4 "0402" H 1600 6170 50  0000 R CNN "display_footprint"
F 5 "50V" H 1600 6070 50  0000 R CNN "Voltage"
F 6 "X7R" H 1600 5970 50  0000 R CNN "Dielectric"
F 7 "490-10701-1-ND" H -2160 -810 50  0001 C CNN "Digi-Key PN"
F 8 "Telemetry" H 1750 6070 50  0001 C CNN "Configuration"
	1    1750 6070
	1    0    0    -1  
$EndComp
$Comp
L power:GND #PWR?
U 1 1
P 1750 6220
AR Path="/5E0652BA/5EB96C5F" Ref="#PWR?"  Part="1" 
AR Path="/5E0A0E29/5EB96C5F" Ref="#PWR?"  Part="1" 
AR Path="/5E0DC084/5EB96C5F" Ref="#PWR?"  Part="1" 
AR Path="/5E0F9112/5EB96C5F" Ref="#PWR?"  Part="1" 
AR Path="/5E9E1D5D/5EB96C5F" Ref="#PWR?"  Part="1" 
AR Path="/5EA79DD6/5EB96C5F" Ref="#PWR?"  Part="1" 
AR Path="/5E9E1E13/5EB96C5F" Ref="#PWR01104"  Part="1" 
F 0 "#PWR01104" H 1750 5970 50  0001 C CNN
F 1 "GND" H 1750 6070 50  0000 C CNN
F 2 "" H 1750 6220 50  0001 C CNN
F 3 "" H 1750 6220 50  0001 C CNN
	1    1750 6220
	1    0    0    -1  
$EndComp
$Comp
L power:+5V #PWR?
U 1 1
P 1750 5920
AR Path="/5EA79DD6/5EB96C65" Ref="#PWR?"  Part="1" 
AR Path="/5E9E1E13/5EB96C65" Ref="#PWR01103"  Part="1" 
F 0 "#PWR01103" H 1750 5770 50  0001 C CNN
F 1 "+5V" H 1750 6060 50  0000 C CNN
F 2 "" H 1750 5920 50  0001 C CNN
F 3 "" H 1750 5920 50  0001 C CNN
	1    1750 5920
	1    0    0    -1  
$EndComp
$Comp
L Custom_Library:R_Custom R?
U 1 1
P 3800 5540
AR Path="/5BB27BA3/5EB9A083" Ref="R?"  Part="1" 
AR Path="/5BB27BF7/5EB9A083" Ref="R?"  Part="1" 
AR Path="/5C1DE17A/5EB9A083" Ref="R?"  Part="1" 
AR Path="/5C1E3A08/5EB9A083" Ref="R?"  Part="1" 
AR Path="/5D779AE1/5EB9A083" Ref="R?"  Part="1" 
AR Path="/5CB7718D/5EB9A083" Ref="R?"  Part="1" 
AR Path="/5E0DC082/5EB9A083" Ref="R?"  Part="1" 
AR Path="/5E0F9110/5EB9A083" Ref="R?"  Part="1" 
AR Path="/5E9E0EA5/5EB9A083" Ref="R?"  Part="1" 
AR Path="/5E9E1E13/5EB9A083" Ref="R1104"  Part="1" 
F 0 "R1104" H 3720 5540 50  0000 R CNN
F 1 "10k" V 3800 5540 50  0000 C CNN
F 2 "Resistors_SMD:R_0402" H 3800 5540 50  0001 C CNN
F 3 "" H 3800 5540 50  0001 C CNN
F 4 "0402" H 3900 5620 50  0000 L CNN "display_footprint"
F 5 "1%" H 3900 5540 50  0000 L CNN "Tolerance"
F 6 "1/16W" H 3910 5460 50  0000 L CNN "Wattage"
F 7 "541-3959-1-ND" H 4100 5940 60  0001 C CNN "Digi-Key PN"
	1    3800 5540
	1    0    0    -1  
$EndComp
$Comp
L power:GND #PWR01110
U 1 1
P 3800 5690
F 0 "#PWR01110" H 3800 5440 50  0001 C CNN
F 1 "GND" H 3800 5540 50  0000 C CNN
F 2 "" H 3800 5690 50  0001 C CNN
F 3 "" H 3800 5690 50  0001 C CNN
	1    3800 5690
	1    0    0    -1  
$EndComp
$Comp
L Custom_Library:R_Custom R?
U 1 1
P 3180 5540
AR Path="/5BB27BA3/5EB9A88A" Ref="R?"  Part="1" 
AR Path="/5BB27BF7/5EB9A88A" Ref="R?"  Part="1" 
AR Path="/5C1DE17A/5EB9A88A" Ref="R?"  Part="1" 
AR Path="/5C1E3A08/5EB9A88A" Ref="R?"  Part="1" 
AR Path="/5D779AE1/5EB9A88A" Ref="R?"  Part="1" 
AR Path="/5CB7718D/5EB9A88A" Ref="R?"  Part="1" 
AR Path="/5E0DC082/5EB9A88A" Ref="R?"  Part="1" 
AR Path="/5E0F9110/5EB9A88A" Ref="R?"  Part="1" 
AR Path="/5E9E0EA5/5EB9A88A" Ref="R?"  Part="1" 
AR Path="/5E9E1E13/5EB9A88A" Ref="R1102"  Part="1" 
F 0 "R1102" H 3100 5540 50  0000 R CNN
F 1 "10k" V 3180 5540 50  0000 C CNN
F 2 "Resistors_SMD:R_0402" H 3180 5540 50  0001 C CNN
F 3 "" H 3180 5540 50  0001 C CNN
F 4 "0402" H 3280 5620 50  0000 L CNN "display_footprint"
F 5 "1%" H 3280 5540 50  0000 L CNN "Tolerance"
F 6 "1/16W" H 3290 5460 50  0000 L CNN "Wattage"
F 7 "541-3959-1-ND" H 3480 5940 60  0001 C CNN "Digi-Key PN"
	1    3180 5540
	1    0    0    -1  
$EndComp
$Comp
L power:GND #PWR01107
U 1 1
P 3180 5690
F 0 "#PWR01107" H 3180 5440 50  0001 C CNN
F 1 "GND" H 3180 5540 50  0000 C CNN
F 2 "" H 3180 5690 50  0001 C CNN
F 3 "" H 3180 5690 50  0001 C CNN
	1    3180 5690
	1    0    0    -1  
$EndComp
Wire Wire Line
	2170 5210 3180 5210
Text GLabel 3100 5310 0    50   Input ~ 0
Buzzer_Enable
Wire Wire Line
	3180 5390 3180 5210
Connection ~ 3180 5210
Wire Wire Line
	3180 5210 4100 5210
Wire Wire Line
	3800 5390 3800 5310
Wire Wire Line
	3100 5310 3800 5310
Connection ~ 3800 5310
Wire Wire Line
	3800 5310 4100 5310
$Comp
L Custom_Library:R_Custom R?
U 1 1
P 5190 5260
AR Path="/5E9E0E87/5EBA545C" Ref="R?"  Part="1" 
AR Path="/5E9E1E13/5EBA545C" Ref="R1105"  Part="1" 
F 0 "R1105" V 5090 5260 50  0000 C CNN
F 1 "10" V 5190 5260 50  0000 C CNN
F 2 "Resistors_SMD:R_0402" H 5190 5260 50  0001 C CNN
F 3 "" H 5190 5260 50  0001 C CNN
F 4 "311-10.0LRCT-ND" H 5490 5660 60  0001 C CNN "Digi-Key PN"
F 5 "0402" V 5290 5260 50  0000 C CNN "display_footprint"
F 6 "1%" V 5390 5260 50  0000 C CNN "Tolerance"
F 7 "1/16W" V 5490 5260 50  0000 C CNN "Wattage"
	1    5190 5260
	0    1    1    0   
$EndComp
$Comp
L Custom_Library:R_Custom R?
U 1 1
P 5650 5490
AR Path="/5BB27BA3/5EBA5A5D" Ref="R?"  Part="1" 
AR Path="/5BB27BF7/5EBA5A5D" Ref="R?"  Part="1" 
AR Path="/5C1DE17A/5EBA5A5D" Ref="R?"  Part="1" 
AR Path="/5C1E3A08/5EBA5A5D" Ref="R?"  Part="1" 
AR Path="/5D779AE1/5EBA5A5D" Ref="R?"  Part="1" 
AR Path="/5CB7718D/5EBA5A5D" Ref="R?"  Part="1" 
AR Path="/5E0DC082/5EBA5A5D" Ref="R?"  Part="1" 
AR Path="/5E0F9110/5EBA5A5D" Ref="R?"  Part="1" 
AR Path="/5E9E0EA5/5EBA5A5D" Ref="R?"  Part="1" 
AR Path="/5E9E1E13/5EBA5A5D" Ref="R1107"  Part="1" 
F 0 "R1107" H 5570 5490 50  0000 R CNN
F 1 "10k" V 5650 5490 50  0000 C CNN
F 2 "Resistors_SMD:R_0402" H 5650 5490 50  0001 C CNN
F 3 "" H 5650 5490 50  0001 C CNN
F 4 "0402" H 5750 5570 50  0000 L CNN "display_footprint"
F 5 "1%" H 5750 5490 50  0000 L CNN "Tolerance"
F 6 "1/16W" H 5760 5410 50  0000 L CNN "Wattage"
F 7 "541-3959-1-ND" H 5950 5890 60  0001 C CNN "Digi-Key PN"
	1    5650 5490
	1    0    0    -1  
$EndComp
$Comp
L power:GND #PWR01119
U 1 1
P 5650 5640
F 0 "#PWR01119" H 5650 5390 50  0001 C CNN
F 1 "GND" H 5650 5490 50  0000 C CNN
F 2 "" H 5650 5640 50  0001 C CNN
F 3 "" H 5650 5640 50  0001 C CNN
	1    5650 5640
	1    0    0    -1  
$EndComp
Wire Wire Line
	5650 5340 5650 5260
Wire Wire Line
	5650 5260 5340 5260
$Comp
L Transistor_FET:BSS214NW Q?
U 1 1
P 6190 5260
AR Path="/5BAAE16C/5EBAD22E" Ref="Q?"  Part="1" 
AR Path="/5BB844FD/5EBAD22E" Ref="Q?"  Part="1" 
AR Path="/5C1D5CB6/5EBAD22E" Ref="Q?"  Part="1" 
AR Path="/5E9E1D6A/5EBAD22E" Ref="Q?"  Part="1" 
AR Path="/5E9E0EA5/5EBAD22E" Ref="Q?"  Part="1" 
AR Path="/5E9E1E13/5EBAD22E" Ref="Q1101"  Part="1" 
F 0 "Q1101" H 6390 5335 50  0000 L CNN
F 1 "BSS214NW" H 6390 5260 50  0000 L CNN
F 2 "TO_SOT_Packages_SMD:SOT-323_SC-70" H 6390 5185 50  0001 L CIN
F 3 "https://www.infineon.com/dgdl/Infineon-BSS214NW-DS-v02_02-en.pdf?fileId=db3a30431b3e89eb011b695aebc01bde" H 6190 5260 50  0001 L CNN
F 4 "BSS214NWH6327XTSA1CT-ND" H -220 2490 50  0001 C CNN "Digi-Key PN"
	1    6190 5260
	1    0    0    -1  
$EndComp
$Comp
L power:GND #PWR01121
U 1 1
P 6290 5460
F 0 "#PWR01121" H 6290 5210 50  0001 C CNN
F 1 "GND" H 6290 5310 50  0000 C CNN
F 2 "" H 6290 5460 50  0001 C CNN
F 3 "" H 6290 5460 50  0001 C CNN
	1    6290 5460
	1    0    0    -1  
$EndComp
Wire Wire Line
	5990 5260 5650 5260
Connection ~ 5650 5260
$Comp
L Device:Buzzer BZ1101
U 1 1
P 6470 4800
F 0 "BZ1101" H 6620 4850 50  0000 L CNN
F 1 "CST-931RP" H 6620 4750 50  0000 L CNN
F 2 "Buzzer_Beeper:MagneticBuzzer_CUI_CST-931RP-A" V 6445 4900 50  0001 C CNN
F 3 "~" V 6445 4900 50  0001 C CNN
F 4 "102-1461-ND" H 6470 4800 50  0001 C CNN "Digi-Key PN"
	1    6470 4800
	1    0    0    -1  
$EndComp
$Comp
L Diode:BAT48JFILM D1101
U 1 1
P 6210 4800
F 0 "D1101" V 6140 4710 50  0000 R CNN
F 1 "BAT48JFILM" V 6240 4710 50  0000 R CNN
F 2 "Diode_SMD:D_SOD-323" H 6210 4625 50  0001 C CNN
F 3 "www.st.com/resource/en/datasheet/bat48.pdf" H 6210 4800 50  0001 C CNN
F 4 "497-5711-1-ND" H 6210 4800 50  0001 C CNN "Digi-Key PN"
	1    6210 4800
	0    1    1    0   
$EndComp
Wire Wire Line
	6290 5060 6290 4980
Wire Wire Line
	6290 4980 6210 4980
Wire Wire Line
	6210 4980 6210 4950
Wire Wire Line
	6290 4980 6290 4900
Wire Wire Line
	6290 4900 6370 4900
Connection ~ 6290 4980
Wire Wire Line
	6370 4700 6290 4700
Wire Wire Line
	6290 4700 6290 4620
Wire Wire Line
	6290 4620 6210 4620
Wire Wire Line
	6210 4620 6210 4650
$Comp
L power:+5V #PWR01120
U 1 1
P 6290 4540
F 0 "#PWR01120" H 6290 4390 50  0001 C CNN
F 1 "+5V" H 6290 4680 50  0000 C CNN
F 2 "" H 6290 4540 50  0001 C CNN
F 3 "" H 6290 4540 50  0001 C CNN
	1    6290 4540
	1    0    0    -1  
$EndComp
Wire Wire Line
	6290 4540 6290 4620
Connection ~ 6290 4620
Wire Wire Line
	5040 5260 4650 5260
$Comp
L Custom_Library:I2C_Address DOC?
U 1 1
P 9450 5900
AR Path="/5E0652BA/5EC1513F" Ref="DOC?"  Part="1" 
AR Path="/5E0A0E29/5EC1513F" Ref="DOC?"  Part="1" 
AR Path="/5E052856/5EC1513F" Ref="DOC?"  Part="1" 
AR Path="/5E939D24/5EC1513F" Ref="DOC?"  Part="1" 
AR Path="/5E9E0E9F/5EC1513F" Ref="DOC?"  Part="1" 
AR Path="/5E9E1D5D/5EC1513F" Ref="DOC?"  Part="1" 
AR Path="/5E9E1E13/5EC1513F" Ref="DOC1101"  Part="1" 
F 0 "DOC1101" H 9450 6150 60  0001 C CNN
F 1 "0x1A" H 9000 5900 60  0000 L CNN
F 2 "" H 9450 6250 60  0001 C CNN
F 3 "" H 9450 6250 60  0001 C CNN
	1    9450 5900
	1    0    0    -1  
$EndComp
$Comp
L power:GND #PWR?
U 1 1
P 8950 5180
AR Path="/5E9E0E9F/5EC15145" Ref="#PWR?"  Part="1" 
AR Path="/5E9E1E13/5EC15145" Ref="#PWR01133"  Part="1" 
F 0 "#PWR01133" H 8950 4930 50  0001 C CNN
F 1 "GND" V 8950 5030 50  0000 R CNN
F 2 "" H 8950 5180 50  0001 C CNN
F 3 "" H 8950 5180 50  0001 C CNN
	1    8950 5180
	0    -1   -1   0   
$EndComp
$Comp
L power:GND #PWR?
U 1 1
P 8950 4980
AR Path="/5E9E0E9F/5EC1514B" Ref="#PWR?"  Part="1" 
AR Path="/5E9E1E13/5EC1514B" Ref="#PWR01131"  Part="1" 
F 0 "#PWR01131" H 8950 4730 50  0001 C CNN
F 1 "GND" V 8950 4830 50  0000 R CNN
F 2 "" H 8950 4980 50  0001 C CNN
F 3 "" H 8950 4980 50  0001 C CNN
	1    8950 4980
	0    -1   -1   0   
$EndComp
$Comp
L power:+5V #PWR?
U 1 1
P 8950 5080
AR Path="/5E9E1D5D/5EC15151" Ref="#PWR?"  Part="1" 
AR Path="/5E9E1E13/5EC15151" Ref="#PWR01132"  Part="1" 
F 0 "#PWR01132" H 8950 4930 50  0001 C CNN
F 1 "+5V" V 8950 5220 50  0000 L CNN
F 2 "" H 8950 5080 50  0001 C CNN
F 3 "" H 8950 5080 50  0001 C CNN
	1    8950 5080
	0    1    1    0   
$EndComp
$EndSCHEMATC
